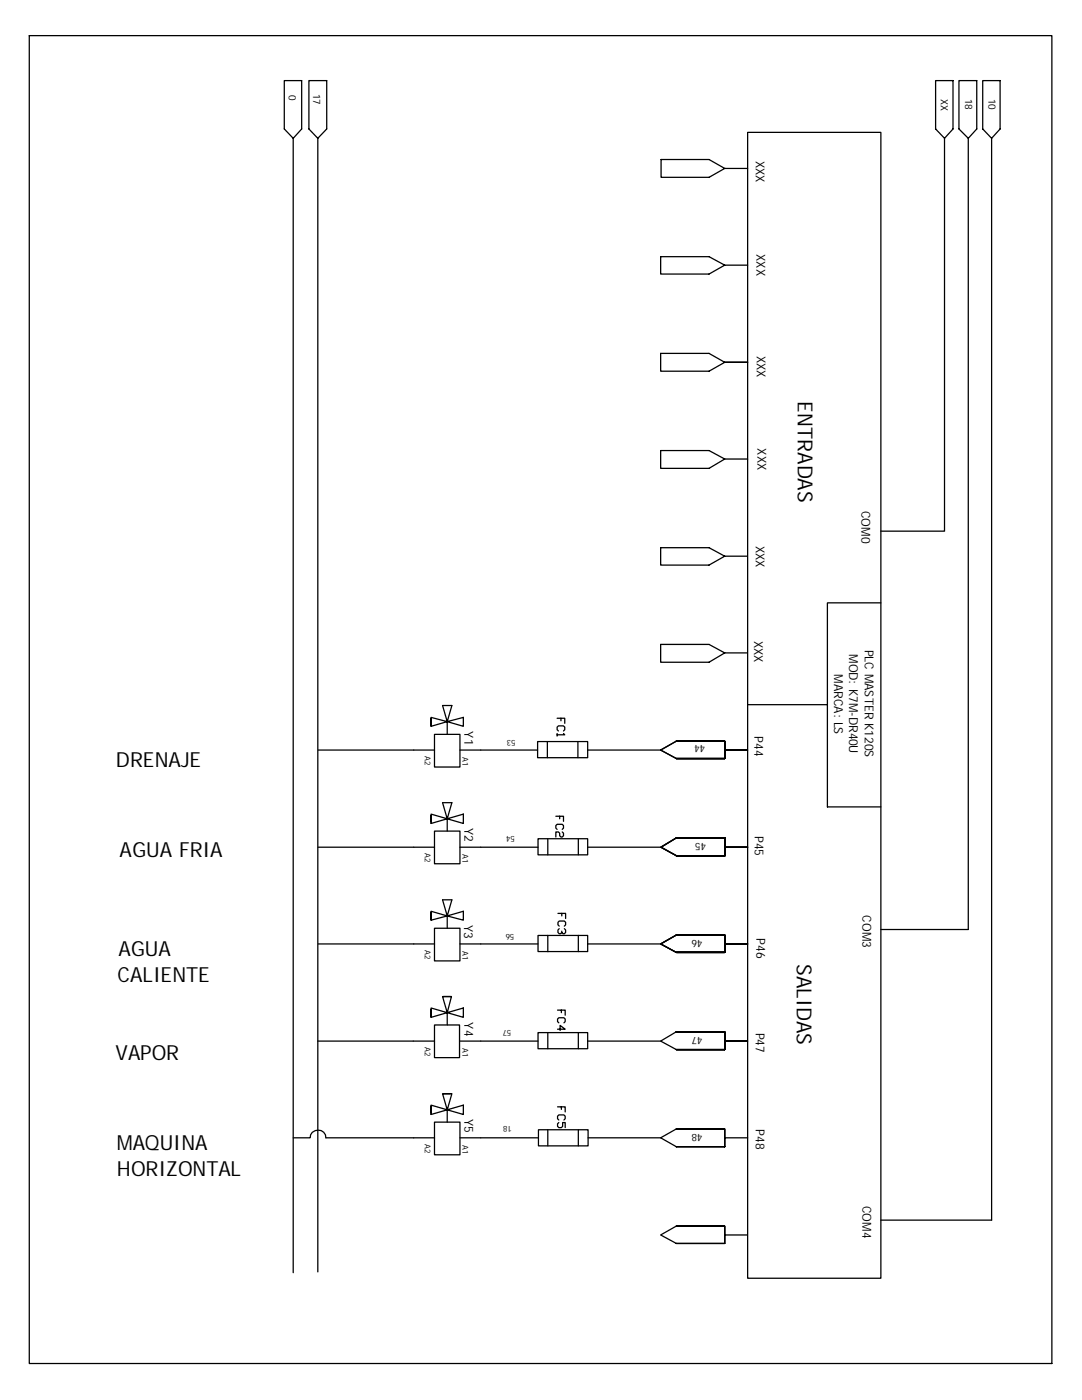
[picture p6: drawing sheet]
<svg xmlns="http://www.w3.org/2000/svg" width="216mm" height="279mm" viewBox="0 0 216 279" stroke-linecap="round" stroke-linejoin="round" font-family="sans-serif">
<g fill="none" stroke="#000" stroke-width=".25">
<path d="M5.8 7.1h204.1v265h-204.1zM56.7 16.1h3.5v9.6l-1.7 1.9-1.8-1.9zM61.6 16.1h3.6v9.6l-1.8 1.9-1.8-1.9zM186.7 16.1h3.5v9.6l-1.7 1.9-1.8-1.9zM191.3 16.1h3.6v9.6l-1.7 1.9-1.9-1.9zM196.1 16.1h3.5v9.6l-1.7 1.9-1.8-1.9zM58.5 27.6v226.4M63.4 27.6v226.2M131.9 31.8h9.6l3.1 1.8-3.1 1.8h-9.6zM144.6 33.6h4.6M149.2 26.4h26.6v228.7h-26.6zM188.5 27.6v78.4h-12.7"/>
<path d="M193.2 27.6v157.9h-17.4M197.9 27.6v215.9h-22.1M131.8 51.2h9.7l3.1 1.7-3.1 1.8h-9.7zM144.6 52.9h4.6M131.8 70.5h9.7l3.1 1.8-3.1 1.8h-9.7zM144.6 72.3h4.6M131.8 89.9h9.7l3.1 1.7-3.1 1.9h-9.7zM144.6 91.6h4.6M131.8 109.3h9.7l3.1 1.7-3.1 1.8h-9.7zM144.6 111h4.5M131.8 128.6h9.7l3.1 1.7-3.1 1.9h-9.7zM144.6 130.3h4.5"/>
<path d="M175.8 120.3h-10.7v40.7h10.7M63.5 149.7h23.2M86 143.2l3.2 .8-3.2 .9zM86 143.3v1.5M86.7 146.6h5.1v6.5h-5.1zM88.3 140.8h1.9l-1 3.2zM89.2 144l3.3-.8v1.7zM89.2 144v2.6M91.8 149.7h15.5M107.3 148h10v3.2h-10zM109.2 148v3.2M111.2 143.3h1.5v1.1"/>
<path d="M111.2 146.4v.5M111.4 145.9l-.2-.3v-.5l.2-.2h1l.3 .2v.5l-.3 .3M111.9 143.3v.5M112.4 146.4l.3 .2h-1.5M115.3 148v3.2M117.3 149.7h14.5M135 147.9h9.6v3.5h-9.6M135 147.9l-3.2 1.8 3.2 1.7M144.6 149.7h4.6M149.2 140.6h15.9M63.5 169.1h23.2M86 162.5l3.2 .9-3.2 .9z"/>
<path d="M86 162.7v1.4M86.7 165.9h5.1v6.5h-5.1zM88.3 160.2h1.9l-1 3.2zM88.3 179.6h1.9l-1 3.2zM89.2 163.4l3.3-.9v1.8zM89.2 163.4v2.5M91.8 169.1h15.6M107.4 167.4h9.9v3.2h-9.9zM109.3 167.4v3.2M110.9 162.9h1.5v1M111.2 165.5l-.3-.2v-.5l.3-.3h1l.2 .3v.5l-.2 .2M111.7 162.9v.5"/>
<path d="M112.2 166l.2 .3v.5l-.2 .2h-.3l-.2-.2v-.5l-.3-.3h-.5v1M115.4 167.4v3.2M117.3 169.1h14.6M135 167.2l-3.1 1.9 3.1 1.7M135 167.2h9.6v3.6M135 167.2l-3.2 1.9 3.2 1.7M135 167.2h9.6v3.6h-9.6M135 170.8h9.7v-3.6h-9.7h9.7v3.6h-9.7M149.2 169.1h-4.6M63.5 188.4h23.2M86 181.9l3.2 .9-3.2 .8zM86 182v1.5"/>
<path d="M86.7 185.3h5.1v6.5h-5.1zM88.3 198.9h1.8l-.9 3.2zM88.5 198.9h1.4M89.2 182.8l3.3-.9v1.7zM89.2 182.8v2.5M91.8 188.4h15.6M107.4 186.7h9.9v3.2h-9.9zM109.3 186.7v3.2M111.3 182.3h1.6v1M111.6 184.8l-.3-.2v-.5l.3-.3h1l.3 .3v.5l-.3 .2M111.6 185.3l-.3 .3v.5l.3 .3h.2l.3-.3M112.1 182.3v.5"/>
<path d="M112.6 185.3l.3 .3v.5l-.3 .3h-.2l-.3-.3v-.3M115.4 186.7v3.2M117.3 188.4h14.5M135 190.1h9.6M135 186.6h9.6v3.5h-9.6M135 186.6h9.6v3.5M135 186.6l-3.2 1.8 3.2 1.7M135 190.1h9.6v-3.5h-9.6h9.6v3.5M144.6 188.4h4.6M63.4 207.8h23.3M86 201.2l3.2 .9-3.2 .9zM86 201.4v1.5"/>
<path d="M86.7 204.6h5v6.5h-5zM88.3 218.3h1.9l-1 3.2zM88.6 218.3h1.3M89.2 202.1l3.3-.9v1.8zM89.2 202.1v2.5M91.7 207.8h15.7M107.4 206.1h9.9v3.2h-9.9zM109.3 206.1v3.2M111.3 201.6h1.5v1M111.3 205.4h1.5l-1-.8v1.1M111.5 204.1l-.2-.2v-.5l.2-.3h1l.3 .3v.5l-.3 .2M112 201.6v.5"/>
<path d="M115.4 206.1v3.2M117.3 207.8h14.5M135 205.9h9.6v3.6h-9.6M135 205.9l-3.2 1.9 3.2 1.7M144.6 207.8h4.6M58.5 227.1h3.4a1.57 1.57 0 0 1 1.6-1.5 1.57 1.57 0 0 1 1.5 1.5h21.7M86 220.6l3.2 .9-3.2 .9zM86 220.7v1.5M86.7 223.9h5.1v6.6h-5.1zM89.2 221.5l3.3-.9v1.8zM89.2 221.5v2.4M91.8 227.1h15.6"/>
<path d="M107.4 225.5h9.9v3.2h-9.9zM109.3 225.5v3.2M111.3 220.9h1.5v1M111.5 223.5l-.2-.2v-.5l.2-.3h1l.3 .3v.5l-.3 .2M111.5 224l-.2 .3v.5l.2 .2h.5l.3-.2v-.8h.5v1M112 220.9v.5M115.4 225.5v3.2M117.3 227.1h14.5M131.8 227.1l3.2-1.8h9.6v3.6h-9.6zM144.6 227.1h4.6M135 244.7h9.6v3.5h-9.6M135 244.7l-3.2 1.8 3.2 1.7"/>
<path d="M144.6 246.5h4.5"/>
</g>
<g font-size="4.1">
<text x="159.2" y="80.1" transform="rotate(90 159.2 80.1)">ENTRADAS</text>
<text x="23.1" y="153.1">DRENAJE</text>
<text x="23.9" y="170.9">AGUA FRIA</text>
<text x="23.6" y="190.8">AGUA</text>
<text x="23.5" y="195.9">CALIENTE</text>
<text x="159" y="192.4" transform="rotate(90 159 192.4)">SALIDAS</text>
<text x="23" y="211.5">VAPOR</text>
<text x="23.3" y="229.4">MAQUINA</text>
<text x="23.3" y="234.6">HORIZONTAL</text>
</g>
<g font-size="2.5">
<text x="150.8" y="32.1" transform="rotate(90 150.8 32.1)">XXX</text>
<text x="151" y="50.7" transform="rotate(90 151 50.7)">XXX</text>
<text x="151" y="71" transform="rotate(90 151 71)">XXX</text>
<text x="151.1" y="89.5" transform="rotate(90 151.1 89.5)">XXX</text>
<text x="171.9" y="101.9" transform="rotate(90 171.9 101.9)">COM0</text>
<text x="150.8" y="108.9" transform="rotate(90 150.8 108.9)">XXX</text>
<text x="150.5" y="127.9" transform="rotate(90 150.5 127.9)">XXX</text>
<text x="169.4" y="130.5" transform="rotate(90 169.4 130.5)">MOD: K7M-DR40U</text>
<text x="172.6" y="129.6" transform="rotate(90 172.6 129.6)">PLC MASTER K120S</text>
<text x="166.5" y="134.5" transform="rotate(90 166.5 134.5)">MARCA: LS</text>
<text x="92.7" y="146" transform="rotate(90 92.7 146)">Y1</text>
<text x="150.5" y="147" transform="rotate(90 150.5 147)">P44</text>
<text x="92.7" y="165.3" transform="rotate(90 92.7 165.3)">Y2</text>
<text x="150.6" y="166.8" transform="rotate(90 150.6 166.8)">P45</text>
<text x="92.6" y="184.7" transform="rotate(90 92.6 184.7)">Y3</text>
<text x="172.1" y="182.6" transform="rotate(90 172.1 182.6)">COM3</text>
<text x="151" y="187.3" transform="rotate(90 151 187.3)">P46</text>
<text x="92.7" y="204" transform="rotate(90 92.7 204)">Y4</text>
<text x="150.8" y="206.1" transform="rotate(90 150.8 206.1)">P47</text>
<text x="92.7" y="223.4" transform="rotate(90 92.7 223.4)">Y5</text>
<text x="150.8" y="225.4" transform="rotate(90 150.8 225.4)">P48</text>
<text x="172.1" y="240.6" transform="rotate(90 172.1 240.6)">COM4</text>
</g>
<g font-size="2">
<text x="57.7" y="18.9" transform="rotate(90 57.7 18.9)">0</text>
<text x="62.5" y="18.7" transform="rotate(90 62.5 18.7)">17</text>
<text x="187.7" y="19.8" transform="rotate(90 187.7 19.8)">XX</text>
<text x="192.6" y="19.7" transform="rotate(90 192.6 19.7)">18</text>
<text x="197.3" y="19.7" transform="rotate(90 197.3 19.7)">10</text>
<text x="140.7" y="148.8" transform="rotate(-180 140.7 148.8)">44</text>
<text x="140.9" y="168.2" transform="rotate(-180 140.9 168.2)">45</text>
<text x="140.2" y="187.5" transform="rotate(-180 140.2 187.5)">46</text>
<text x="140.2" y="206.9" transform="rotate(-180 140.2 206.9)">47</text>
<text x="140.2" y="226.2" transform="rotate(-180 140.2 226.2)">48</text>
</g>
<g font-size="1.6">
<text x="102.9" y="147.7" transform="rotate(-180 102.9 147.7)">53</text>
<text x="84.8" y="150.9" transform="rotate(90 84.8 150.9)">A2</text>
<text x="92.3" y="151" transform="rotate(90 92.3 151)">A1</text>
<text x="102.7" y="166.9" transform="rotate(-180 102.7 166.9)">54</text>
<text x="84.8" y="170.3" transform="rotate(90 84.8 170.3)">A2</text>
<text x="92.3" y="170.4" transform="rotate(90 92.3 170.4)">A1</text>
<text x="84.8" y="189.6" transform="rotate(90 84.8 189.6)">A2</text>
<text x="92.3" y="189.8" transform="rotate(90 92.3 189.8)">A1</text>
<text x="102.6" y="186.4" transform="rotate(-180 102.6 186.4)">56</text>
<text x="84.8" y="209" transform="rotate(90 84.8 209)">A2</text>
<text x="92.3" y="209.1" transform="rotate(90 92.3 209.1)">A1</text>
<text x="102" y="205.5" transform="rotate(-180 102 205.5)">57</text>
<text x="102.1" y="224.8" transform="rotate(-180 102.1 224.8)">18</text>
<text x="84.8" y="228.3" transform="rotate(90 84.8 228.3)">A2</text>
<text x="92.3" y="228.5" transform="rotate(90 92.3 228.5)">A1</text>
</g>
</svg>
